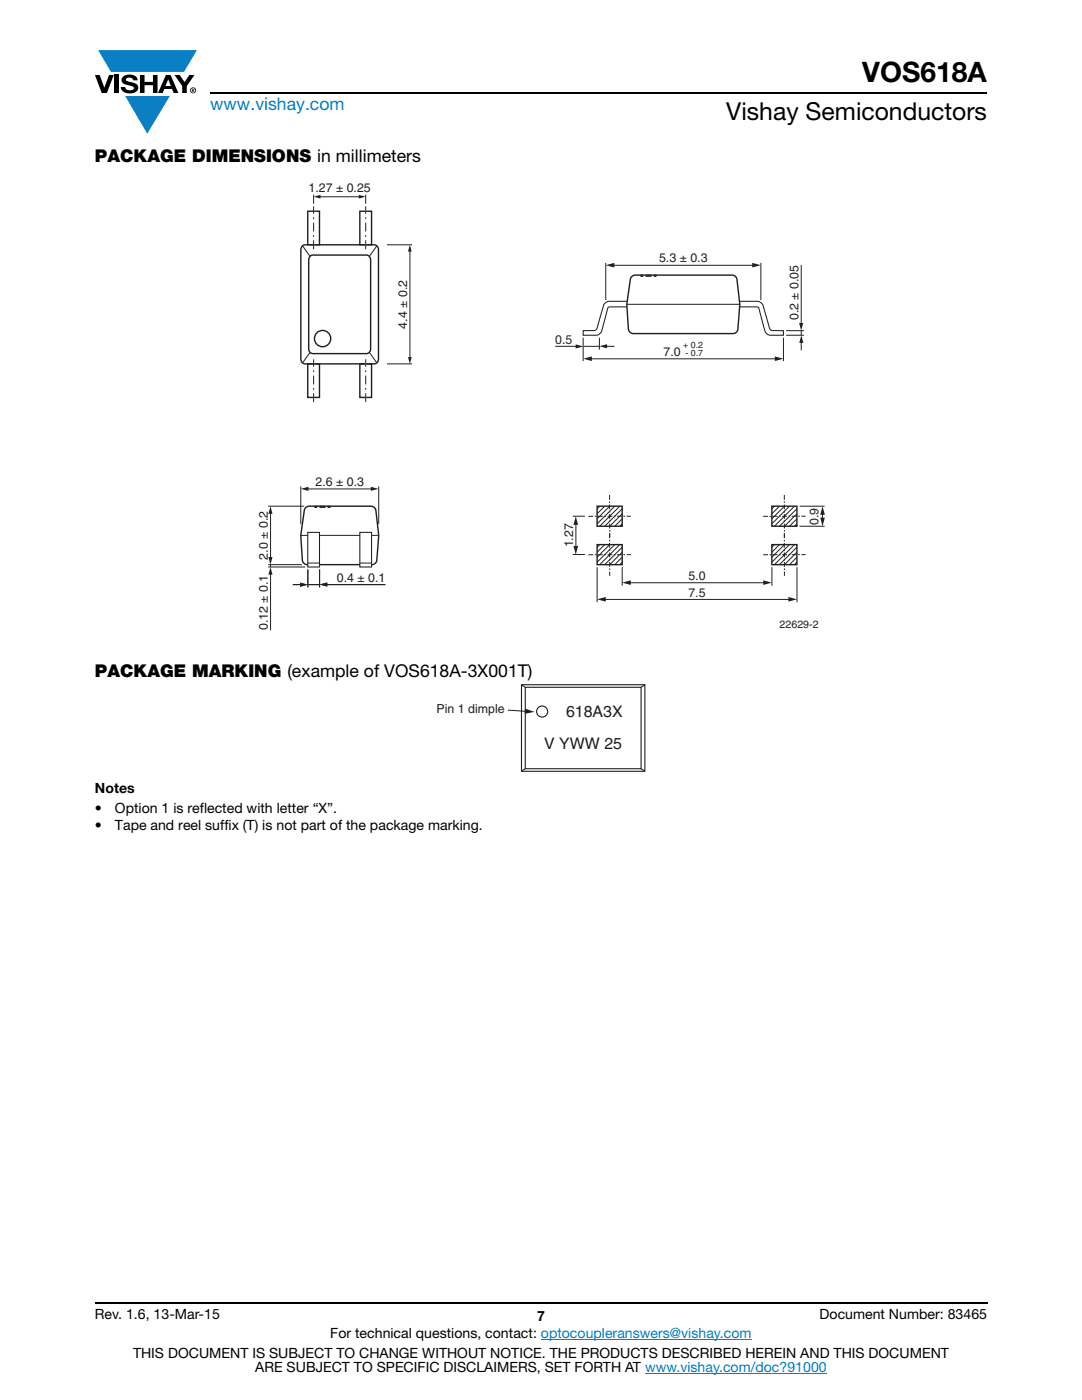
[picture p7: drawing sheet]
<svg xmlns="http://www.w3.org/2000/svg" width="216mm" height="279mm" viewBox="0 0 216 279" stroke-linecap="round" stroke-linejoin="round" font-family="sans-serif">
<g fill="#0a7fc3">
<path d="M19.6 10h19.7l-2.6 4.3h-1.1h-13.5z"/>
<path d="M25 19.2h8.9l-4.5 7.5z"/>
</g>
<g fill="#000">
<path d="M18.9 15h1l.9 2.5 1-2.5h.9l-1.4 3.6h-1zM22.9 15h.9v3.6h-.9zM24.6 15.3a2.1 2.1 0 0 1 2.8 .3l.1 .4h-.9a.79 .79 0 0 0-.7-.5 .79 .79 0 0 0-.8 .4l.3 .3 1 .2a1.08 1.08 0 0 1 1.2 1 1.08 1.08 0 0 1-1.1 1.2 1.73 1.73 0 0 1-2.4-1.2h.9a.96 .96 0 0 0 .8 .6 .96 .96 0 0 0 .9-.4 1.31 1.31 0 0 0-1.2-.6 1.03 1.03 0 0 1-1.1-.6 1.03 1.03 0 0 1 .2-1.1zM27.9 15h.9v1.3h1.7v-1.3h.9v3.6h-.9v-1.6h-1.7v1.6h-.9zM34.8 15h1.1l.9 1.4 1-1.4h1l-1.5 2.2v1.4h-.9v-1.4z"/>
<path d="M33.6 15.9l.5 1.3h-1.1zM33.1 15l-1.6 3.6h1l.3-.8h1.5l.3 .8h1l-1.6-3.6z"/>
<path d="M38.4 17.8h.2v.2h-.2zM38.3 17.7v.7h.1v-.3l.4 .3-.2-.3 .2-.2-.1-.2z"/>
<path d="M38.1 18a.46 .46 0 0 1 .9 0 .46 .46 0 0 1-.9 0zM37.9 18a.6 .6 0 0 0 1.2 0 .6 .6 0 0 0-1.2 0z"/>
</g>
<path d="M42 18.6h155M18.9 260h178.1" fill="none" stroke="#000" stroke-width=".36"/>
<path d="M107.9 267.3h42.1M128.7 274h36.3" fill="none" stroke="#007ec4" stroke-width=".2"/>
<path d="M51.3 36.3h113.3v89.5h-113.3z" fill="#fff"/>
<path d="M63.7 39.3h8.2M77.2 48.9h5M77.2 72.6h5" fill="none" stroke="#231f20" stroke-width=".2"/>
<g fill="#231f20">
<path d="M62.6 39.3l1.3-.4v.7z"/>
<path d="M71.6 38.9l1.4 .4-1.4 .3z"/>
</g>
<path d="M81.8 50v21.5" fill="none" stroke="#231f20" stroke-width=".2"/>
<g fill="#231f20">
<path d="M81.4 71.3h.7l-.3 1.3z"/>
<path d="M81.8 48.8l.3 1.4h-.7z"/>
</g>
<path d="M62.6 38.9v1.8M60.4 49.1l1.5 2.1M75.2 49.1l-1.5 2.1M61.9 70.3l-1.5 2.1M73.7 70.3l1.5 2.1" fill="none" stroke="#231f20" stroke-width=".2"/>
<g fill="none" stroke="#231f20" stroke-width=".28">
<path d="M60.3 49.1l.5-.2h13.9a.92 .92 0 0 1 .8 1v21.7a.92 .92 0 0 1-.8 1h-13.9a.92 .92 0 0 1-.8-1v-21.7zM61.4 42.2h2.3v6.6h-2.3zM61.8 51.2l.6-.3h10.7a.92 .92 0 0 1 .9 1v17.7a.92 .92 0 0 1-.9 1h-10.7a.92 .92 0 0 1-.8-1v-17.7zM61.4 72.6h2.3v6.7h-2.3z"/>
<circle cx="64.4" cy="67.6" r="1.63"/>
</g>
<path d="M62.6 41.2v8.5z" fill="#fff"/>
<path d="M62.6 49.7v-8.5" fill="none" stroke="#231f20" stroke-width=".2" stroke-dasharray="1.8 .7 .4 .7" stroke-linecap="butt"/>
<path d="M62.6 71.7v8.5z" fill="#fff"/>
<path d="M62.6 80.2v-8.5" fill="none" stroke="#231f20" stroke-width=".2" stroke-dasharray="1.8 .7 .4 .7" stroke-linecap="butt"/>
<path d="M71.8 42.2h2.3v6.6h-2.3zM71.8 72.6h2.3v6.7h-2.3z" fill="none" stroke="#231f20" stroke-width=".28"/>
<path d="M73 41.2v8.5z" fill="#fff"/>
<path d="M73 49.7v-8.5" fill="none" stroke="#231f20" stroke-width=".2" stroke-dasharray="1.8 .7 .4 .7" stroke-linecap="butt"/>
<path d="M73 71.7v8.5z" fill="#fff"/>
<path d="M73 80.2v-8.5" fill="none" stroke="#231f20" stroke-width=".2" stroke-dasharray="1.8 .7 .4 .7" stroke-linecap="butt"/>
<path d="M73 38.9v1.8M60 97.1v7.5M53.5 101h7.1M60 106.8h15.6" fill="none" stroke="#231f20" stroke-width=".2"/>
<path d="M61.1 101.2l.6-.2h12.3a1.03 1.03 0 0 1 1 1.1l.1 .7a21.4 21.4 0 0 1 .2 8.1 1.57 1.57 0 0 1-.8 1.7l-13.2 .1a1 1 0 0 1-1-1.1l-.1-1.7a15 15 0 0 1 .2-6.1l.2-1a2.15 2.15 0 0 1 .5-1.6z" fill="none" stroke="#231f20" stroke-width=".28"/>
<path d="M61.4 106.2h2.4v7h-2.4z" fill="#fff"/>
<path d="M61.4 106.2h2.4v7h-2.4z" fill="none" stroke="#231f20" stroke-width=".21"/>
<path d="M61.4 112.4h2.3" fill="none" stroke="#231f20" stroke-width=".2"/>
<path d="M71.8 106.2h2.3v7h-2.3z" fill="#fff"/>
<path d="M71.8 106.2h2.3v7h-2.3z" fill="none" stroke="#231f20" stroke-width=".21"/>
<path d="M61.3 97.6h13M75.6 97.1v7.5M53.5 112.7h6.7M53.5 113.2h7.4M61.4 113.7v3.5M63.8 113.7v3.5M71.8 112.4h2.3" fill="none" stroke="#231f20" stroke-width=".2"/>
<g fill="#231f20">
<path d="M60 97.6l1.5-.4v.8z"/>
<path d="M74 97.2l1.5 .4-1.5 .4z"/>
</g>
<path d="M54 102.3v9.1" fill="none" stroke="#231f20" stroke-width=".2"/>
<g fill="#231f20">
<path d="M53.6 111.2h.8l-.4 1.5z"/>
<path d="M54 101l.4 1.6h-.8z"/>
</g>
<path d="M54 114.4v11.4" fill="none" stroke="#231f20" stroke-width=".2"/>
<path d="M54 113.2l.4 1.5h-.8z" fill="#231f20"/>
<path d="M54 112.7v.5M58.4 116.7h1.8" fill="none" stroke="#231f20" stroke-width=".2"/>
<path d="M59.9 116.3l1.5 .4-1.5 .4z" fill="#231f20"/>
<path d="M65 116.7h11.9" fill="none" stroke="#231f20" stroke-width=".2"/>
<path d="M63.8 116.7l1.5-.5v.9z" fill="#231f20"/>
<path d="M58.4 116.7h1.8M61.4 116.7h2.4M61.4 113.7v3.5M63.8 113.7v3.5" fill="none" stroke="#231f20" stroke-width=".2"/>
<path d="M59.9 116.3l1.5 .4-1.5 .4z" fill="#231f20"/>
<path d="M65 116.7h11.9" fill="none" stroke="#231f20" stroke-width=".2"/>
<path d="M63.8 116.7l1.5-.5v.9z" fill="#231f20"/>
<path d="M122.3 52.9h28.1M125.1 60.7h22.5M61.4 116.7h2.4M63.3 101h-.5v.3h.5M65.4 101h.4v.3h-.4" fill="none" stroke="#231f20" stroke-width=".2"/>
<path d="M63.7 101h1.4M64.9 101.3h-1.4" fill="none" stroke="#231f20" stroke-width=".2" stroke-dasharray="1.2 .4" stroke-linecap="butt"/>
<path d="M125.1 60.1h-2.6a2.02 2.02 0 0 0-2 .6l-1.2 4.3a.91 .91 0 0 1-1.2 1h-1.7v.9h2.6a1.42 1.42 0 0 0 1.2-1.5l.7-2.4a2.7 2.7 0 0 1 .6-1.7l3.6-.1M147.6 60.1h2.6a2.02 2.02 0 0 1 1.9 .6l1.3 4.3a.91 .91 0 0 0 1.2 1h1.7v.9h-2.6a1.42 1.42 0 0 1-1.2-1.5l-.7-2.4a2.71 2.71 0 0 0-.6-1.7l-3.6-.1" fill="none" stroke="#231f20" stroke-width=".21"/>
<path d="M126.1 55.1l.7-.2h19.3a1.03 1.03 0 0 1 1 1.1l.1 .7a21.4 21.4 0 0 1 .1 8.1 1.57 1.57 0 0 1-.7 1.7l-20.2 .1a1 1 0 0 1-1-1.1l-.1-1.7a15 15 0 0 1 .2-6.1l.1-1a2.15 2.15 0 0 1 .5-1.6z" fill="none" stroke="#231f20" stroke-width=".28"/>
<g fill="#231f20">
<path d="M120.9 52.9l1.7-.4v.9z"/>
<path d="M150.1 52.5l1.7 .4-1.7 .5z"/>
</g>
<path d="M120.9 52.5v7.4M151.8 52.5v7.4M116.4 67.4v4.7M117.8 71.6h37.1" fill="none" stroke="#231f20" stroke-width=".2"/>
<g fill="#231f20">
<path d="M116.4 71.6l1.7-.5v1z"/>
<path d="M154.6 71.1l1.7 .5-1.7 .5z"/>
</g>
<path d="M156.3 67.4v4.7M156.9 66.9h3.5M156.9 66h3.5M159.9 68.2v1.7" fill="none" stroke="#231f20" stroke-width=".2"/>
<path d="M159.9 66.9l.4 1.5h-.8z" fill="#231f20"/>
<path d="M159.9 52.9v11.8" fill="none" stroke="#231f20" stroke-width=".2"/>
<path d="M159.5 64.5h.8l-.4 1.5z" fill="#231f20"/>
<path d="M128.4 54.9h-.5v.3h.5M130.4 54.9h.5v.3h-.5M159.9 66v.9M114.3 103h2.4M114.3 110.7h2.4M114.9 104.4v4.9" fill="none" stroke="#231f20" stroke-width=".2"/>
<path d="M128.8 54.9h1.4M130 55.2h-1.4" fill="none" stroke="#231f20" stroke-width=".2" stroke-dasharray="1.2 .4" stroke-linecap="butt"/>
<g fill="#231f20">
<path d="M114.4 109h1l-.5 1.7z"/>
<path d="M114.9 103l.5 1.7h-1z"/>
</g>
<path d="M159.5 105h5.1M164.1 102.4v1.2" fill="none" stroke="#231f20" stroke-width=".2"/>
<g fill="#231f20">
<path d="M164.1 101l.5 1.7h-.9z"/>
<path d="M163.7 103.3h.9l-.5 1.7z"/>
</g>
<g fill="none" stroke="#231f20" stroke-width=".2">
<path d="M119.7 101l-.6 .5M119.7 108.7l-.6 .5M120.7 101l-1.6 1.5M120.7 108.7l-1.6 1.5M121.7 101l-2.6 2.5M121.7 108.7l-2.6 2.5M122.7 101l-3.6 3.5M122.7 108.7l-3.6 3.5M123.7 101l-4 4M123.7 108.7l-4 4M124.1 104.5l-.4 .5M124.1 112.2l-.4 .5"/>
<path d="M124.1 103.5l-1.4 1.5M124.1 111.2l-1.4 1.5M124.1 102.5l-2.4 2.5M124.1 110.2l-2.4 2.5M124.1 101.5l-3.4 3.5M124.1 109.2l-3.4 3.5M124.1 113.2v3.7M125.6 116.3h27M154.5 108.7l-.5 .5M154.5 101l-.5 .5M155.5 108.7l-1.5 1.5M155.5 101l-1.5 1.5"/>
<path d="M156.5 108.7l-2.5 2.5M156.5 101l-2.5 2.5M157.5 108.7l-3.5 3.5M157.5 101l-3.5 3.5M158.5 108.7l-4 4M158.5 101l-4 4M159 110.2l-2.5 2.5M159 102.5l-2.5 2.5M159 112.2l-.5 .5M159 104.5l-.5 .5M159 109.2l-3.5 3.5M159 101.5l-3.5 3.5"/>
<path d="M159 111.2l-1.5 1.5M159 103.5l-1.5 1.5M159.5 101h5.1"/>
</g>
<path d="M119.1 101h5v4h-5zM119.1 108.7h5v4h-5zM154 108.7h5v4h-5zM154 101h5v4h-5z" fill="none" stroke="#231f20" stroke-width=".28"/>
<path d="M121.6 98.8l.1 8.5M156.5 98.8v8.5M117.4 103h8.5M117.4 110.7h8.5M121.6 106.5l.1 8.4M152.3 110.7h8.4M152.3 103h8.4M156.5 106.5v8.4" fill="none" stroke="#231f20" stroke-width=".2" stroke-dasharray="1 .3 .3 .3" stroke-linecap="butt"/>
<g fill="#231f20">
<path d="M124.2 116.3l1.7-.5v.9z"/>
<path d="M152.3 115.8l1.7 .5-1.7 .4z"/>
</g>
<path d="M119.1 113.2v7M120.6 119.6h37M154 113.2v3.7" fill="none" stroke="#231f20" stroke-width=".2"/>
<g fill="#231f20">
<path d="M119.1 119.6l1.8-.5v1z"/>
<path d="M157.3 119.1l1.7 .5-1.7 .5z"/>
</g>
<path d="M119.6 67.4v2.4M120.9 69.1h1.7M159 113.2v7" fill="none" stroke="#231f20" stroke-width=".2"/>
<path d="M119.6 69.1l1.5-.4v.8z" fill="#231f20"/>
<path d="M110.8 69.1h4.3" fill="none" stroke="#231f20" stroke-width=".2"/>
<path d="M114.9 68.7l1.5 .4-1.5 .4z" fill="#231f20"/>
<path d="M116.4 69.1h3.2" fill="none" stroke="#231f20" stroke-width=".2"/>
<path d="M87.1 136.5h41.7v17.5h-41.7z" fill="#fff"/>
<path d="M104.1 136.6h24.6v17.3h-24.6zM104.1 136.7l.7 .4M104.8 137.2h23.1v16.2h-23.1zM128.6 136.7l-.7 .5M104.8 153.4l-.7 .5M127.9 153.4l.7 .5" fill="none" stroke="#231f20" stroke-width=".22"/>
<circle cx="108.2" cy="142" r="1.1" fill="#fff"/>
<circle cx="108.2" cy="142" r="1.1" fill="none" stroke="#1c1c1a" stroke-width=".22"/>
<path d="M101.4 141.7l3.7 .3" fill="none" stroke="#1c1c1a" stroke-width=".2"/>
<path d="M104.8 141.4l1.9 .7-2 .3z" fill="#1c1c1a"/>
<text font-size="5.6" x="172.1" y="16.4">VOS618A</text>
<text font-size="4.9" x="144.9" y="24">Vishay Semiconductors</text>
<text font-size="3.5" fill="#007ec4" x="42" y="21.9">www.vishay.com</text>
<g font-size="3.5">
<text x="18.9" y="32.3">PACKAGE DIMENSIONS in millimeters</text>
<text x="18.9" y="135.1">PACKAGE MARKING (example of VOS618A-3X001T)</text>
</g>
<g font-size="3.2" fill="#221e1f">
<text x="113" y="143">618A3X</text>
<text x="108.6" y="149.6">V YWW 25</text>
</g>
<g font-size="2.8">
<text x="18.9" y="158.3">Notes</text>
<text x="18.9" y="162.2">•</text>
<text x="18.9" y="165.7">•</text>
<text x="22.9" y="162.2">Option 1 is reflected with letter “X”.</text>
<text x="22.9" y="165.7">Tape and reel suffix (T) is not part of the package marking.</text>
<text x="18.9" y="263.3">Rev. 1.6, 13-Mar-15</text>
<text x="107.2" y="263.6">7</text>
<text x="163.6" y="263.3">Document Number: 83465</text>
<text x="65.9" y="267.1">For technical questions, contact: optocoupleranswers@vishay.com</text>
<text x="26.5" y="271">THIS DOCUMENT IS SUBJECT TO CHANGE WITHOUT NOTICE. THE PRODUCTS DESCRIBED HEREIN AND THIS DOCUMENT</text>
<text x="50.9" y="273.8">ARE SUBJECT TO SPECIFIC DISCLAIMERS, SET FORTH AT www.vishay.com/doc?91000</text>
</g>
<g font-size="2.5" fill="#221e1f">
<text x="61.6" y="38.4">1.27 ± 0.25</text>
<text x="81.2" y="65.6" transform="rotate(-90 81.2 65.6)">4.4 ± 0.2</text>
<text x="159.3" y="63.9" transform="rotate(-90 159.3 63.9)">0.2 ± 0.05</text>
<text x="110.8" y="68.6">0.5</text>
<text x="63" y="97">2.6 ± 0.3</text>
<text x="53.4" y="111.7" transform="rotate(-90 53.4 111.7)">2.0 ± 0.2</text>
<text x="67.2" y="116.1">0.4 ± 0.1</text>
<text x="53.4" y="125.8" transform="rotate(-90 53.4 125.8)">0.12 ± 0.1</text>
<text x="87.1" y="142.3">Pin 1 dimple</text>
</g>
<g font-size="2.5" fill="#231f20">
<text x="131.5" y="52.4">5.3 ± 0.3</text>
<text x="132.4" y="71">7.0</text>
<text x="163.4" y="104.7" transform="rotate(-90 163.4 104.7)">0.9</text>
<text x="114.4" y="109.2" transform="rotate(-90 114.4 109.2)">1.27</text>
<text x="137.4" y="115.7">5.0</text>
<text x="137.4" y="119.1">7.5</text>
</g>
<text font-size="2.1" fill="#231f20" x="155.6" y="125.3">22629-2</text>
<g font-size="1.8" fill="#231f20">
<text x="136.3" y="69.5">+ 0.2</text>
<text x="136.8" y="71">- 0.7</text>
</g>
</svg>
